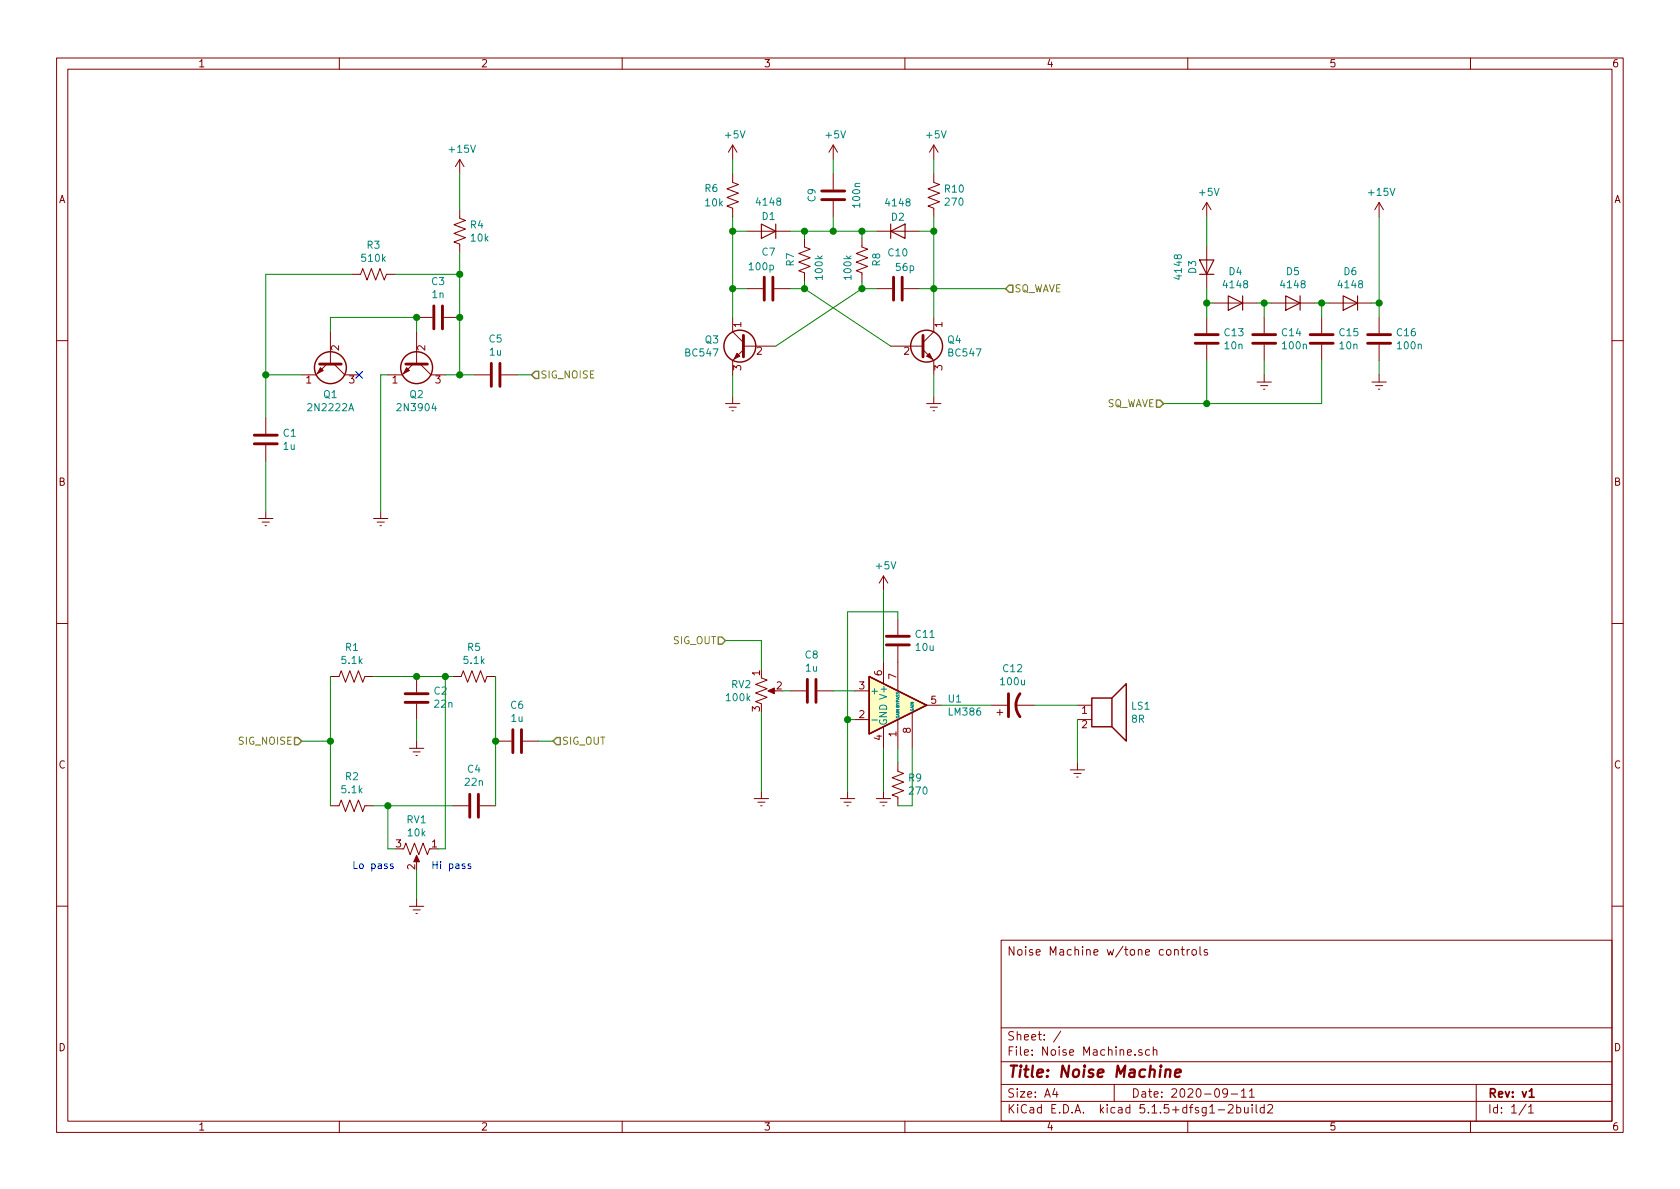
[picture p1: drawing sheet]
EESchema Schematic File Version 4
EELAYER 30 0
EELAYER END
$Descr A4 11693 8268
encoding utf-8
Sheet 1 1
Title "Noise Machine"
Date "2020-09-11"
Rev "v1"
Comp ""
Comment1 ""
Comment2 ""
Comment3 ""
Comment4 "Noise Machine w/tone controls"
$EndDescr
$Comp
L Device:Q_NPN_EBC Q1
U 1 1
P 2300 2500
F 0 "Q1" V 2535 2500 50  0000 C CNN
F 1 "2N2222A" V 2626 2500 50  0000 C CNN
F 2 "" H 2500 2600 50  0001 C CNN
F 3 "~" H 2300 2500 50  0001 C CNN
	1    2300 2500
	0    1    1    0   
$EndComp
$Comp
L Device:Q_NPN_EBC Q2
U 1 1
P 2900 2500
F 0 "Q2" V 3135 2500 50  0000 C CNN
F 1 "2N3904" V 3226 2500 50  0000 C CNN
F 2 "" H 3100 2600 50  0001 C CNN
F 3 "~" H 2900 2500 50  0001 C CNN
	1    2900 2500
	0    1    1    0   
$EndComp
$Comp
L Device:R_US R3
U 1 1
P 2600 1900
F 0 "R3" V 2395 1900 50  0000 C CNN
F 1 "510k" V 2486 1900 50  0000 C CNN
F 2 "" V 2640 1890 50  0001 C CNN
F 3 "~" H 2600 1900 50  0001 C CNN
	1    2600 1900
	0    1    1    0   
$EndComp
Wire Wire Line
	2100 2600 1850 2600
Wire Wire Line
	2750 1900 3200 1900
Wire Wire Line
	3200 1900 3200 2200
Wire Wire Line
	3200 2600 3100 2600
Wire Wire Line
	2300 2300 2300 2200
Wire Wire Line
	2300 2200 2900 2200
Wire Wire Line
	2900 2200 2900 2300
$Comp
L power:Earth #PWR02
U 1 1
P 2650 3550
F 0 "#PWR02" H 2650 3300 50  0001 C CNN
F 1 "Earth" H 2650 3400 50  0001 C CNN
F 2 "" H 2650 3550 50  0001 C CNN
F 3 "~" H 2650 3550 50  0001 C CNN
	1    2650 3550
	1    0    0    -1  
$EndComp
Wire Wire Line
	2650 3550 2650 2600
Wire Wire Line
	2650 2600 2700 2600
$Comp
L Device:R_US R4
U 1 1
P 3200 1600
F 0 "R4" H 3268 1646 50  0000 L CNN
F 1 "10k" H 3268 1555 50  0000 L CNN
F 2 "" V 3240 1590 50  0001 C CNN
F 3 "~" H 3200 1600 50  0001 C CNN
	1    3200 1600
	1    0    0    -1  
$EndComp
Wire Wire Line
	3200 1750 3200 1900
Connection ~ 3200 1900
$Comp
L power:+15V #PWR05
U 1 1
P 3200 1200
F 0 "#PWR05" H 3200 1050 50  0001 C CNN
F 1 "+15V" H 3215 1373 50  0000 C CNN
F 2 "" H 3200 1200 50  0001 C CNN
F 3 "" H 3200 1200 50  0001 C CNN
	1    3200 1200
	1    0    0    -1  
$EndComp
Wire Wire Line
	3200 1450 3200 1200
$Comp
L Device:C C3
U 1 1
P 3050 2200
F 0 "C3" V 2798 2200 50  0000 C CNN
F 1 "1n" V 2889 2200 50  0000 C CNN
F 2 "" H 3088 2050 50  0001 C CNN
F 3 "~" H 3050 2200 50  0001 C CNN
	1    3050 2200
	0    1    1    0   
$EndComp
Connection ~ 2900 2200
Connection ~ 3200 2200
Wire Wire Line
	3200 2200 3200 2600
Wire Wire Line
	1850 1900 2450 1900
Connection ~ 3200 2600
NoConn ~ 2500 2600
$Comp
L Device:R_US R1
U 1 1
P 2450 4700
F 0 "R1" V 2245 4700 50  0000 C CNN
F 1 "5.1k" V 2336 4700 50  0000 C CNN
F 2 "" V 2490 4690 50  0001 C CNN
F 3 "~" H 2450 4700 50  0001 C CNN
	1    2450 4700
	0    1    1    0   
$EndComp
$Comp
L Device:R_US R5
U 1 1
P 3300 4700
F 0 "R5" V 3095 4700 50  0000 C CNN
F 1 "5.1k" V 3186 4700 50  0000 C CNN
F 2 "" V 3340 4690 50  0001 C CNN
F 3 "~" H 3300 4700 50  0001 C CNN
	1    3300 4700
	0    1    1    0   
$EndComp
$Comp
L power:Earth #PWR04
U 1 1
P 2900 6250
F 0 "#PWR04" H 2900 6000 50  0001 C CNN
F 1 "Earth" H 2900 6100 50  0001 C CNN
F 2 "" H 2900 6250 50  0001 C CNN
F 3 "~" H 2900 6250 50  0001 C CNN
	1    2900 6250
	1    0    0    -1  
$EndComp
Wire Wire Line
	2900 6050 2900 6250
$Comp
L Device:R_US R2
U 1 1
P 2450 5600
F 0 "R2" V 2245 5600 50  0000 C CNN
F 1 "5.1k" V 2336 5600 50  0000 C CNN
F 2 "" V 2490 5590 50  0001 C CNN
F 3 "~" H 2450 5600 50  0001 C CNN
	1    2450 5600
	0    1    1    0   
$EndComp
$Comp
L Device:C C2
U 1 1
P 2900 4850
F 0 "C2" H 2785 4804 50  0000 R CNN
F 1 "22n" H 2785 4895 50  0000 R CNN
F 2 "" H 2938 4700 50  0001 C CNN
F 3 "~" H 2900 4850 50  0001 C CNN
	1    2900 4850
	-1   0    0    1   
$EndComp
Connection ~ 2900 4700
$Comp
L power:Earth #PWR03
U 1 1
P 2900 5150
F 0 "#PWR03" H 2900 4900 50  0001 C CNN
F 1 "Earth" H 2900 5000 50  0001 C CNN
F 2 "" H 2900 5150 50  0001 C CNN
F 3 "~" H 2900 5150 50  0001 C CNN
	1    2900 5150
	1    0    0    -1  
$EndComp
$Comp
L Device:C C4
U 1 1
P 3300 5600
F 0 "C4" V 3552 5600 50  0000 C CNN
F 1 "22n" V 3461 5600 50  0000 C CNN
F 2 "" H 3338 5450 50  0001 C CNN
F 3 "~" H 3300 5600 50  0001 C CNN
	1    3300 5600
	0    -1   -1   0   
$EndComp
$Comp
L Device:R_POT_US RV1
U 1 1
P 2900 5900
F 0 "RV1" V 2695 5900 50  0000 C CNN
F 1 "10k" V 2786 5900 50  0000 C CNN
F 2 "" H 2900 5900 50  0001 C CNN
F 3 "~" H 2900 5900 50  0001 C CNN
	1    2900 5900
	0    1    1    0   
$EndComp
Wire Wire Line
	2600 4700 2900 4700
Wire Wire Line
	2900 4700 3100 4700
Wire Wire Line
	2300 4700 2300 5150
Wire Wire Line
	2900 5000 2900 5150
Wire Wire Line
	3050 5900 3100 5900
Wire Wire Line
	3100 5900 3100 4700
Connection ~ 3100 4700
Wire Wire Line
	3100 4700 3150 4700
Wire Wire Line
	2600 5600 2700 5600
Wire Wire Line
	2750 5900 2700 5900
Wire Wire Line
	2700 5900 2700 5600
Connection ~ 2700 5600
Wire Wire Line
	2700 5600 3150 5600
Text Notes 2450 6050 0    50   ~ 0
Lo pass
Text Notes 3000 6050 0    50   ~ 0
Hi pass
Text HLabel 3700 2600 2    50   Input ~ 0
SIG_NOISE
Wire Wire Line
	2300 5150 2100 5150
Connection ~ 2300 5150
Wire Wire Line
	2300 5150 2300 5600
Text HLabel 2100 5150 0    50   Input ~ 0
SIG_NOISE
Text HLabel 3850 5150 2    50   Input ~ 0
SIG_OUT
$Comp
L Device:C C6
U 1 1
P 3600 5150
F 0 "C6" V 3348 5150 50  0000 C CNN
F 1 "1u" V 3439 5150 50  0000 C CNN
F 2 "" H 3638 5000 50  0001 C CNN
F 3 "~" H 3600 5150 50  0001 C CNN
	1    3600 5150
	0    1    1    0   
$EndComp
Wire Wire Line
	3450 4700 3450 5150
Connection ~ 3450 5150
Wire Wire Line
	3450 5150 3450 5600
Wire Wire Line
	3750 5150 3850 5150
$Comp
L Device:Q_NPN_CBE Q3
U 1 1
P 5200 2400
F 0 "Q3" H 5391 2446 50  0000 L CNN
F 1 "BC547" H 5391 2355 50  0000 L CNN
F 2 "" H 5400 2500 50  0001 C CNN
F 3 "~" H 5200 2400 50  0001 C CNN
	1    5200 2400
	-1   0    0    -1  
$EndComp
$Comp
L Device:Q_NPN_CBE Q4
U 1 1
P 6400 2400
F 0 "Q4" H 6591 2446 50  0000 L CNN
F 1 "BC547" H 6591 2355 50  0000 L CNN
F 2 "" H 6600 2500 50  0001 C CNN
F 3 "~" H 6400 2400 50  0001 C CNN
	1    6400 2400
	1    0    0    -1  
$EndComp
$Comp
L power:Earth #PWR07
U 1 1
P 5100 2750
F 0 "#PWR07" H 5100 2500 50  0001 C CNN
F 1 "Earth" H 5100 2600 50  0001 C CNN
F 2 "" H 5100 2750 50  0001 C CNN
F 3 "~" H 5100 2750 50  0001 C CNN
	1    5100 2750
	1    0    0    -1  
$EndComp
$Comp
L power:Earth #PWR014
U 1 1
P 6500 2750
F 0 "#PWR014" H 6500 2500 50  0001 C CNN
F 1 "Earth" H 6500 2600 50  0001 C CNN
F 2 "" H 6500 2750 50  0001 C CNN
F 3 "~" H 6500 2750 50  0001 C CNN
	1    6500 2750
	1    0    0    -1  
$EndComp
$Comp
L power:+5V #PWR06
U 1 1
P 5100 1100
F 0 "#PWR06" H 5100 950 50  0001 C CNN
F 1 "+5V" H 5115 1273 50  0000 C CNN
F 2 "" H 5100 1100 50  0001 C CNN
F 3 "" H 5100 1100 50  0001 C CNN
	1    5100 1100
	1    0    0    -1  
$EndComp
Wire Wire Line
	6000 2000 5400 2400
Wire Wire Line
	5600 2000 6200 2400
$Comp
L Device:R_US R6
U 1 1
P 5100 1350
F 0 "R6" H 4900 1400 50  0000 L CNN
F 1 "10k" H 4900 1300 50  0000 L CNN
F 2 "" V 5140 1340 50  0001 C CNN
F 3 "~" H 5100 1350 50  0001 C CNN
	1    5100 1350
	1    0    0    -1  
$EndComp
$Comp
L Device:R_US R10
U 1 1
P 6500 1350
F 0 "R10" H 6568 1396 50  0000 L CNN
F 1 "270" H 6568 1305 50  0000 L CNN
F 2 "" V 6540 1340 50  0001 C CNN
F 3 "~" H 6500 1350 50  0001 C CNN
	1    6500 1350
	1    0    0    -1  
$EndComp
$Comp
L Device:R_US R7
U 1 1
P 5600 1800
F 0 "R7" V 5500 1750 50  0000 L CNN
F 1 "100k" V 5700 1650 50  0000 L CNN
F 2 "" V 5640 1790 50  0001 C CNN
F 3 "~" H 5600 1800 50  0001 C CNN
	1    5600 1800
	1    0    0    -1  
$EndComp
$Comp
L Device:R_US R8
U 1 1
P 6000 1800
F 0 "R8" V 6100 1750 50  0000 L CNN
F 1 "100k" V 5900 1650 50  0000 L CNN
F 2 "" V 6040 1790 50  0001 C CNN
F 3 "~" H 6000 1800 50  0001 C CNN
	1    6000 1800
	1    0    0    -1  
$EndComp
$Comp
L power:+5V #PWR013
U 1 1
P 6500 1100
F 0 "#PWR013" H 6500 950 50  0001 C CNN
F 1 "+5V" H 6515 1273 50  0000 C CNN
F 2 "" H 6500 1100 50  0001 C CNN
F 3 "" H 6500 1100 50  0001 C CNN
	1    6500 1100
	1    0    0    -1  
$EndComp
Wire Wire Line
	5100 2750 5100 2600
Wire Wire Line
	6500 2750 6500 2600
Text HLabel 7000 2000 2    50   Input ~ 0
SQ_WAVE
$Comp
L Device:C C13
U 1 1
P 8400 2350
F 0 "C13" H 8515 2396 50  0000 L CNN
F 1 "10n" H 8515 2305 50  0000 L CNN
F 2 "" H 8438 2200 50  0001 C CNN
F 3 "~" H 8400 2350 50  0001 C CNN
	1    8400 2350
	1    0    0    -1  
$EndComp
$Comp
L Device:C C14
U 1 1
P 8800 2350
F 0 "C14" H 8915 2396 50  0000 L CNN
F 1 "100n" H 8915 2305 50  0000 L CNN
F 2 "" H 8838 2200 50  0001 C CNN
F 3 "~" H 8800 2350 50  0001 C CNN
	1    8800 2350
	1    0    0    -1  
$EndComp
$Comp
L Device:C C15
U 1 1
P 9200 2350
F 0 "C15" H 9315 2396 50  0000 L CNN
F 1 "10n" H 9315 2305 50  0000 L CNN
F 2 "" H 9238 2200 50  0001 C CNN
F 3 "~" H 9200 2350 50  0001 C CNN
	1    9200 2350
	1    0    0    -1  
$EndComp
$Comp
L Device:C C16
U 1 1
P 9600 2350
F 0 "C16" H 9715 2396 50  0000 L CNN
F 1 "100n" H 9715 2305 50  0000 L CNN
F 2 "" H 9638 2200 50  0001 C CNN
F 3 "~" H 9600 2350 50  0001 C CNN
	1    9600 2350
	1    0    0    -1  
$EndComp
$Comp
L Device:D D3
U 1 1
P 8400 1850
F 0 "D3" H 8400 1950 50  0000 C CNN
F 1 "4148" H 8400 2050 50  0000 C CNN
F 2 "" H 8400 1850 50  0001 C CNN
F 3 "~" H 8400 1850 50  0001 C CNN
	1    8400 1850
	0    -1   -1   0   
$EndComp
$Comp
L Device:D D4
U 1 1
P 8600 2100
F 0 "D4" H 8600 1884 50  0000 C CNN
F 1 "4148" H 8600 1975 50  0000 C CNN
F 2 "" H 8600 2100 50  0001 C CNN
F 3 "~" H 8600 2100 50  0001 C CNN
	1    8600 2100
	-1   0    0    1   
$EndComp
$Comp
L Device:D D5
U 1 1
P 9000 2100
F 0 "D5" H 9000 1884 50  0000 C CNN
F 1 "4148" H 9000 1975 50  0000 C CNN
F 2 "" H 9000 2100 50  0001 C CNN
F 3 "~" H 9000 2100 50  0001 C CNN
	1    9000 2100
	-1   0    0    1   
$EndComp
Wire Wire Line
	8400 2800 9200 2800
Wire Wire Line
	9200 2800 9200 2500
Wire Wire Line
	8400 2500 8400 2800
Wire Wire Line
	8400 2800 8100 2800
Connection ~ 8400 2800
Text HLabel 8100 2800 0    50   Input ~ 0
SQ_WAVE
$Comp
L power:Earth #PWR017
U 1 1
P 8800 2600
F 0 "#PWR017" H 8800 2350 50  0001 C CNN
F 1 "Earth" H 8800 2450 50  0001 C CNN
F 2 "" H 8800 2600 50  0001 C CNN
F 3 "~" H 8800 2600 50  0001 C CNN
	1    8800 2600
	1    0    0    -1  
$EndComp
$Comp
L power:Earth #PWR019
U 1 1
P 9600 2600
F 0 "#PWR019" H 9600 2350 50  0001 C CNN
F 1 "Earth" H 9600 2450 50  0001 C CNN
F 2 "" H 9600 2600 50  0001 C CNN
F 3 "~" H 9600 2600 50  0001 C CNN
	1    9600 2600
	1    0    0    -1  
$EndComp
Wire Wire Line
	8800 2500 8800 2600
Wire Wire Line
	9600 2500 9600 2600
$Comp
L power:+15V #PWR018
U 1 1
P 9600 1500
F 0 "#PWR018" H 9600 1350 50  0001 C CNN
F 1 "+15V" H 9615 1673 50  0000 C CNN
F 2 "" H 9600 1500 50  0001 C CNN
F 3 "" H 9600 1500 50  0001 C CNN
	1    9600 1500
	1    0    0    -1  
$EndComp
Wire Wire Line
	9600 1500 9600 2100
Wire Wire Line
	8400 2200 8400 2100
Wire Wire Line
	8400 1700 8400 1500
$Comp
L power:+5V #PWR016
U 1 1
P 8400 1500
F 0 "#PWR016" H 8400 1350 50  0001 C CNN
F 1 "+5V" H 8415 1673 50  0000 C CNN
F 2 "" H 8400 1500 50  0001 C CNN
F 3 "" H 8400 1500 50  0001 C CNN
	1    8400 1500
	1    0    0    -1  
$EndComp
Wire Wire Line
	9150 2100 9200 2100
Wire Wire Line
	8850 2100 8800 2100
Wire Wire Line
	8800 2100 8800 2200
Connection ~ 8800 2100
Wire Wire Line
	8800 2100 8750 2100
Wire Wire Line
	8450 2100 8400 2100
Connection ~ 8400 2100
Wire Wire Line
	8400 2100 8400 2000
Wire Wire Line
	3200 2600 3300 2600
$Comp
L Device:C C5
U 1 1
P 3450 2600
F 0 "C5" V 3198 2600 50  0000 C CNN
F 1 "1u" V 3289 2600 50  0000 C CNN
F 2 "" H 3488 2450 50  0001 C CNN
F 3 "~" H 3450 2600 50  0001 C CNN
	1    3450 2600
	0    1    1    0   
$EndComp
Wire Wire Line
	3600 2600 3700 2600
$Comp
L Amplifier_Audio:LM386 U1
U 1 1
P 6250 4900
F 0 "U1" H 6594 4946 50  0000 L CNN
F 1 "LM386" H 6594 4855 50  0000 L CNN
F 2 "" H 6350 5000 50  0001 C CNN
F 3 "http://www.ti.com/lit/ds/symlink/lm386.pdf" H 6450 5100 50  0001 C CNN
	1    6250 4900
	1    0    0    -1  
$EndComp
$Comp
L Device:Speaker LS1
U 1 1
P 7700 4900
F 0 "LS1" H 7870 4896 50  0000 L CNN
F 1 "8R" H 7870 4805 50  0000 L CNN
F 2 "" H 7700 4700 50  0001 C CNN
F 3 "~" H 7690 4850 50  0001 C CNN
	1    7700 4900
	1    0    0    -1  
$EndComp
$Comp
L Device:R_US R9
U 1 1
P 6250 5450
F 0 "R9" H 6318 5496 50  0000 L CNN
F 1 "270" H 6318 5405 50  0000 L CNN
F 2 "" V 6290 5440 50  0001 C CNN
F 3 "~" H 6250 5450 50  0001 C CNN
	1    6250 5450
	1    0    0    -1  
$EndComp
Wire Wire Line
	6250 5200 6250 5300
Wire Wire Line
	6250 5600 6350 5600
Wire Wire Line
	6350 5600 6350 5200
Wire Wire Line
	7500 5000 7500 5300
$Comp
L power:Earth #PWR015
U 1 1
P 7500 5300
F 0 "#PWR015" H 7500 5050 50  0001 C CNN
F 1 "Earth" H 7500 5150 50  0001 C CNN
F 2 "" H 7500 5300 50  0001 C CNN
F 3 "~" H 7500 5300 50  0001 C CNN
	1    7500 5300
	1    0    0    -1  
$EndComp
$Comp
L power:Earth #PWR012
U 1 1
P 6150 5500
F 0 "#PWR012" H 6150 5250 50  0001 C CNN
F 1 "Earth" H 6150 5350 50  0001 C CNN
F 2 "" H 6150 5500 50  0001 C CNN
F 3 "~" H 6150 5500 50  0001 C CNN
	1    6150 5500
	1    0    0    -1  
$EndComp
Wire Wire Line
	6150 5500 6150 5200
$Comp
L power:Earth #PWR010
U 1 1
P 5900 5500
F 0 "#PWR010" H 5900 5250 50  0001 C CNN
F 1 "Earth" H 5900 5350 50  0001 C CNN
F 2 "" H 5900 5500 50  0001 C CNN
F 3 "~" H 5900 5500 50  0001 C CNN
	1    5900 5500
	1    0    0    -1  
$EndComp
Wire Wire Line
	5900 5500 5900 5000
Wire Wire Line
	5900 5000 5950 5000
$Comp
L Device:R_POT_US RV2
U 1 1
P 5300 4800
F 0 "RV2" H 5233 4846 50  0000 R CNN
F 1 "100k" H 5233 4755 50  0000 R CNN
F 2 "" H 5300 4800 50  0001 C CNN
F 3 "~" H 5300 4800 50  0001 C CNN
	1    5300 4800
	1    0    0    -1  
$EndComp
$Comp
L power:Earth #PWR08
U 1 1
P 5300 5500
F 0 "#PWR08" H 5300 5250 50  0001 C CNN
F 1 "Earth" H 5300 5350 50  0001 C CNN
F 2 "" H 5300 5500 50  0001 C CNN
F 3 "~" H 5300 5500 50  0001 C CNN
	1    5300 5500
	1    0    0    -1  
$EndComp
Wire Wire Line
	5300 4950 5300 5500
Text HLabel 5050 4450 0    50   Input ~ 0
SIG_OUT
$Comp
L Device:C C8
U 1 1
P 5650 4800
F 0 "C8" V 5398 4800 50  0000 C CNN
F 1 "1u" V 5489 4800 50  0000 C CNN
F 2 "" H 5688 4650 50  0001 C CNN
F 3 "~" H 5650 4800 50  0001 C CNN
	1    5650 4800
	0    1    1    0   
$EndComp
Wire Wire Line
	5450 4800 5500 4800
$Comp
L Device:CP1 C12
U 1 1
P 7050 4900
F 0 "C12" V 7302 4900 50  0000 C CNN
F 1 "100u" V 7211 4900 50  0000 C CNN
F 2 "" H 7050 4900 50  0001 C CNN
F 3 "~" H 7050 4900 50  0001 C CNN
	1    7050 4900
	0    -1   -1   0   
$EndComp
$Comp
L power:+5V #PWR011
U 1 1
P 6150 4100
F 0 "#PWR011" H 6150 3950 50  0001 C CNN
F 1 "+5V" H 6165 4273 50  0000 C CNN
F 2 "" H 6150 4100 50  0001 C CNN
F 3 "" H 6150 4100 50  0001 C CNN
	1    6150 4100
	1    0    0    -1  
$EndComp
Wire Wire Line
	6150 4600 6150 4100
$Comp
L Device:C C11
U 1 1
P 6250 4450
F 0 "C11" H 6365 4496 50  0000 L CNN
F 1 "10u" H 6365 4405 50  0000 L CNN
F 2 "" H 6288 4300 50  0001 C CNN
F 3 "~" H 6250 4450 50  0001 C CNN
	1    6250 4450
	1    0    0    -1  
$EndComp
Wire Wire Line
	6250 4300 6250 4250
Wire Wire Line
	6250 4250 5900 4250
Connection ~ 5900 5000
Wire Wire Line
	5900 4250 5900 5000
Wire Wire Line
	5800 4800 5950 4800
Wire Wire Line
	6550 4900 6900 4900
Wire Wire Line
	7200 4900 7500 4900
Wire Wire Line
	5050 4450 5300 4450
Wire Wire Line
	5300 4450 5300 4650
$Comp
L Device:D D6
U 1 1
P 9400 2100
F 0 "D6" H 9400 1884 50  0000 C CNN
F 1 "4148" H 9400 1975 50  0000 C CNN
F 2 "" H 9400 2100 50  0001 C CNN
F 3 "~" H 9400 2100 50  0001 C CNN
	1    9400 2100
	-1   0    0    1   
$EndComp
Wire Wire Line
	9200 2200 9200 2100
Connection ~ 9200 2100
Wire Wire Line
	9200 2100 9250 2100
Wire Wire Line
	9550 2100 9600 2100
Connection ~ 9600 2100
Wire Wire Line
	9600 2100 9600 2200
$Comp
L power:Earth #PWR01
U 1 1
P 1850 3550
F 0 "#PWR01" H 1850 3300 50  0001 C CNN
F 1 "Earth" H 1850 3400 50  0001 C CNN
F 2 "" H 1850 3550 50  0001 C CNN
F 3 "~" H 1850 3550 50  0001 C CNN
	1    1850 3550
	1    0    0    -1  
$EndComp
Connection ~ 1850 2600
Wire Wire Line
	1850 1900 1850 2600
Wire Wire Line
	1850 3200 1850 3550
Wire Wire Line
	1850 2600 1850 2900
$Comp
L Device:C C1
U 1 1
P 1850 3050
F 0 "C1" H 1965 3096 50  0000 L CNN
F 1 "1u" H 1965 3005 50  0000 L CNN
F 2 "" H 1888 2900 50  0001 C CNN
F 3 "~" H 1850 3050 50  0001 C CNN
	1    1850 3050
	1    0    0    -1  
$EndComp
$Comp
L Device:D D1
U 1 1
P 5350 1600
F 0 "D1" H 5350 1500 50  0000 C CNN
F 1 "4148" H 5350 1400 50  0000 C CNN
F 2 "" H 5350 1600 50  0001 C CNN
F 3 "~" H 5350 1600 50  0001 C CNN
	1    5350 1600
	-1   0    0    1   
$EndComp
$Comp
L Device:D D2
U 1 1
P 6250 1600
F 0 "D2" H 6250 1700 50  0000 C CNN
F 1 "4148" H 6250 1800 50  0000 C CNN
F 2 "" H 6250 1600 50  0001 C CNN
F 3 "~" H 6250 1600 50  0001 C CNN
	1    6250 1600
	1    0    0    -1  
$EndComp
$Comp
L Device:C C9
U 1 1
P 5800 1350
F 0 "C9" V 5650 1350 50  0000 C CNN
F 1 "100n" V 5961 1350 50  0000 C CNN
F 2 "" H 5838 1200 50  0001 C CNN
F 3 "~" H 5800 1350 50  0001 C CNN
	1    5800 1350
	1    0    0    -1  
$EndComp
$Comp
L power:+5V #PWR09
U 1 1
P 5800 1100
F 0 "#PWR09" H 5800 950 50  0001 C CNN
F 1 "+5V" H 5815 1273 50  0000 C CNN
F 2 "" H 5800 1100 50  0001 C CNN
F 3 "" H 5800 1100 50  0001 C CNN
	1    5800 1100
	1    0    0    -1  
$EndComp
Wire Wire Line
	5100 1500 5100 1600
Wire Wire Line
	5100 1600 5200 1600
Connection ~ 5100 1600
Wire Wire Line
	5800 1600 5800 1500
Connection ~ 5800 1600
Wire Wire Line
	6400 1600 6500 1600
Wire Wire Line
	6500 1600 6500 1500
Connection ~ 6500 1600
$Comp
L Device:C C10
U 1 1
P 6250 2000
F 0 "C10" V 5998 2000 50  0000 C CNN
F 1 "56p" V 6100 2050 50  0000 C CNN
F 2 "" H 6288 1850 50  0001 C CNN
F 3 "~" H 6250 2000 50  0001 C CNN
	1    6250 2000
	0    1    1    0   
$EndComp
$Comp
L Device:C C7
U 1 1
P 5350 2000
F 0 "C7" V 5602 2000 50  0000 C CNN
F 1 "100p" V 5500 2050 50  0000 C CNN
F 2 "" H 5388 1850 50  0001 C CNN
F 3 "~" H 5350 2000 50  0001 C CNN
	1    5350 2000
	0    -1   -1   0   
$EndComp
Wire Wire Line
	5100 1600 5100 2000
Wire Wire Line
	6500 1600 6500 2000
Wire Wire Line
	5100 2000 5200 2000
Connection ~ 5100 2000
Wire Wire Line
	5100 2000 5100 2200
Wire Wire Line
	5500 2000 5600 2000
Wire Wire Line
	6000 2000 6100 2000
Wire Wire Line
	6400 2000 6500 2000
Connection ~ 6500 2000
Wire Wire Line
	6500 2000 6500 2200
Wire Wire Line
	6500 2000 7000 2000
Wire Wire Line
	5800 1600 6000 1600
Wire Wire Line
	5500 1600 5600 1600
Wire Wire Line
	6000 1650 6000 1600
Connection ~ 6000 1600
Wire Wire Line
	6000 1600 6100 1600
Wire Wire Line
	6000 1950 6000 2000
Connection ~ 6000 2000
Wire Wire Line
	5600 1950 5600 2000
Connection ~ 5600 2000
Wire Wire Line
	5600 1650 5600 1600
Connection ~ 5600 1600
Wire Wire Line
	5600 1600 5800 1600
Wire Wire Line
	6500 1100 6500 1200
Wire Wire Line
	5800 1100 5800 1200
Wire Wire Line
	5100 1100 5100 1200
$EndSCHEMATC
